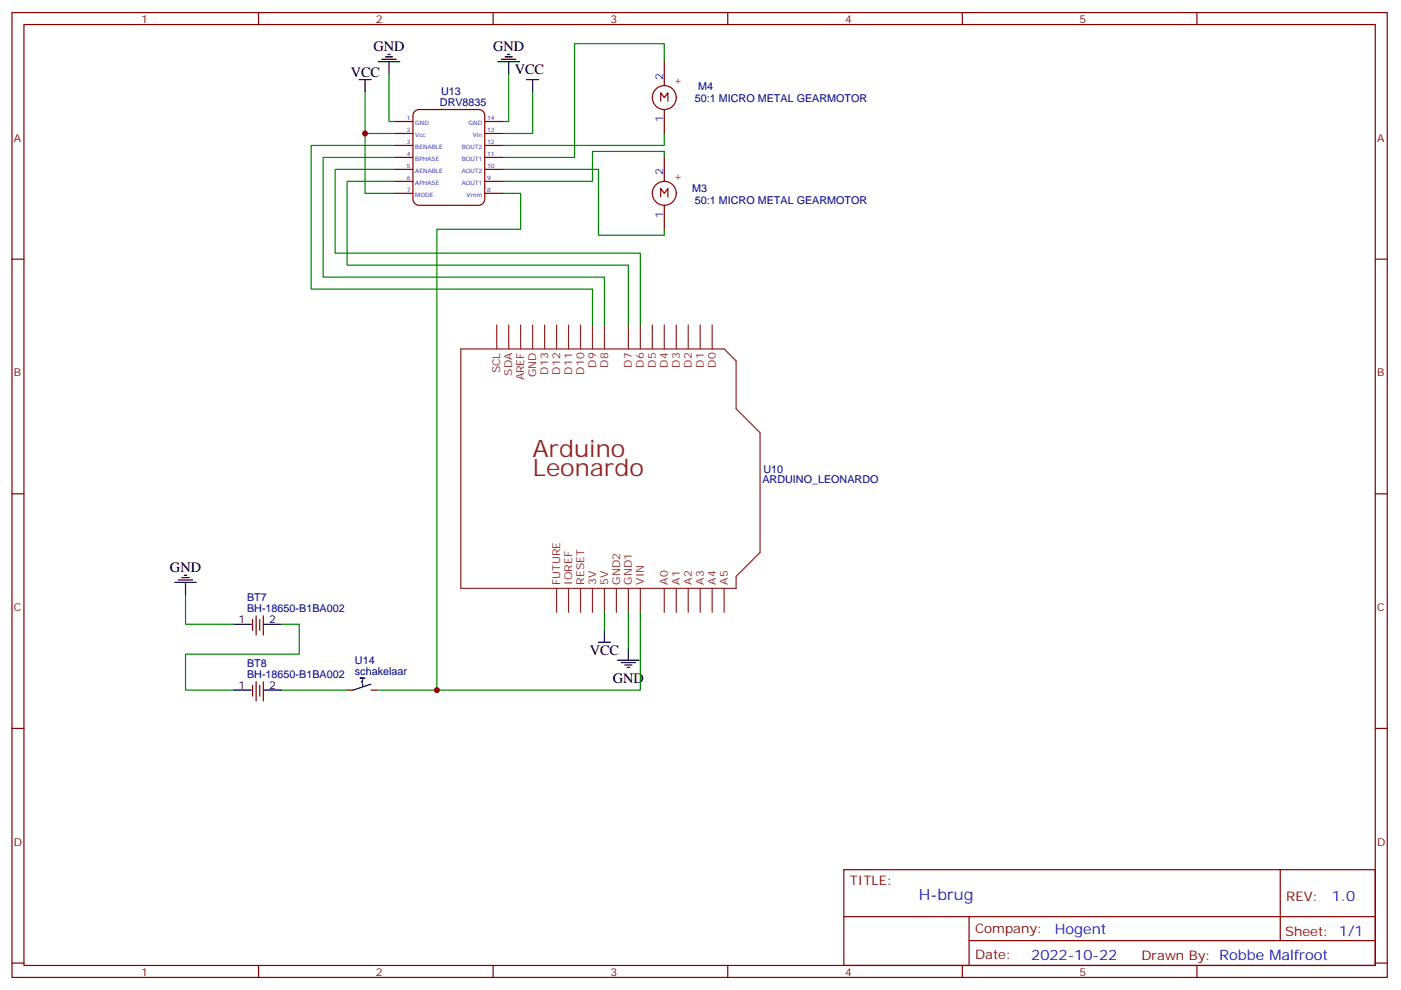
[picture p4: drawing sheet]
<svg xmlns="http://www.w3.org/2000/svg" width="413mm" height="292mm" viewBox="0 0 413 292" stroke-linecap="round" stroke-linejoin="round" font-family="sans-serif">
<g fill="none" stroke="#870000" stroke-width=".35">
<path d="M3.5 3.7h405.4v284.3h-405.4zM7.1 7.2h398.2v277.3h-398.2zM76.2 3.7v3.5M145.3 3.7v3.5M195.8 18.2v7M214.5 3.7v3.5M283.6 3.7v3.5M352.8 3.7v3.5M116.4 35.8h5.3M116.4 39.3h5.3M122.3 32.8l1.2-.5h17.6a1.76 1.76 0 0 1 1.8 1.7v24.7a1.89 1.89 0 0 1-1.8 1.8h-17.6a1.89 1.89 0 0 1-1.8-1.8v-24.7zM142.9 35.8h5.3"/>
<path d="M142.9 39.3h5.3M194.7 29.8v-2.5l1.1 1.5 1-1.5v2.5M195.8 32.3v7M116.4 42.9h5.3M116.4 46.4h5.3M116.4 49.9h5.3M116.4 53.4h5.3M116.4 57h5.3M142.9 42.9h5.3M142.9 46.4h5.3M142.9 49.9h5.3M142.9 53.4h5.3"/>
<path d="M142.9 57h5.3M194.7 58v-2.4l1.1 1.4 1-1.4v2.4M195.8 46.4v7M3.5 76.4h3.6M195.8 60.5v7.1M405.3 76.4h3.6M3.5 145.5h3.6M405.3 145.5h3.6M74.4 182.6v3.1M75.5 181.5v5.6M76.6 182.6v3.1M77.6 181.5v5.6"/>
<path d="M3.5 214.7h3.6M74.4 202v3.1M75.5 200.9v5.7M76.6 202v3.1M77.6 200.9v5.7M102.3 203.4h1.8M109.4 203.4h1.7M405.3 214.7h3.6M248.7 256.3h156.6v28.2h-156.6zM377.3 256.3v20.9M248.7 270.1h156.5M285.6 277.2h119.6"/>
<path d="M285.6 270.1v14.2M3.5 283.8h3.6M76.2 284.5v3.5M145.3 284.5v3.5M214.5 284.5v3.5M283.6 284.5v3.5M352.8 284.5v3.5M405.3 283.8h3.6"/>
<circle cx="195.8" cy="28.8" r="3.5"/>
<circle cx="195.8" cy="57" r="3.5"/>
</g>
<g fill="none" stroke="#8c2424" stroke-width=".35">
<path d="M146.4 95.8v7M149.9 95.8v7M153.5 95.8v7M157 95.8v7M160.5 95.8v7M164 95.8v7M167.6 95.8v7M171.1 95.8v7M174.6 95.8v7M178.2 95.8v7M185.2 95.8v7M188.7 95.8v7"/>
<path d="M192.3 95.8v7M195.8 95.8v7M199.3 95.8v7M202.8 95.8v7M206.4 95.8v7M209.9 95.8v7M135.8 102.8h77.6l3.6 3.6v14.1l7 7v35.3l-7 7.1v3.5h-81.2zM164 173.4v7M167.6 173.4v7M171.1 173.4v7M174.6 173.4v7M178.2 173.4v7"/>
<path d="M181.7 173.4v7M185.2 173.4v7M188.7 173.4v7M195.8 173.4v7M199.3 173.4v7M202.8 173.4v7M206.4 173.4v7M209.9 173.4v7M213.4 173.4v7"/>
</g>
<g fill="none" stroke="#008700" stroke-width=".35">
<path d="M195.8 18.2v-5.3h-26.5v33.5h-21.1M107.6 39.3v17.7h8.8M107.6 27v12.3h8.8M114.7 21.7v14.1h1.7M149.9 21.7v14.1h-1.7M157 27v12.3h-8.8M195.8 39.3v3.6h-47.6M116.4 42.9h-24.7v42.3h82.9v10.6M116.4 46.4h-21.2v35.3h83v14.1M116.4 49.9h-17.6v24.7h89.9v21.2M116.4 53.4h-14.1v24.7h82.9v17.7M148.2 49.9h28.2v19.4h19.4v-1.7"/>
<path d="M148.2 57h5.3v10.6h-24.7v135.8M195.8 46.4v-1.8h-21.2v8.8h-26.4M54.7 175.2v8.8h14.1M82.9 184h5.3v8.8h-33.5v10.6h14.1M178.2 180.4v5.3M185.2 180.4v10.6M188.7 180.4v23h-77.6M82.9 203.4h19.4"/>
</g>
<g fill="none" stroke="#000" stroke-width=".35">
<path d="M111.5 18.2h6.3M112.5 17.5h4.3M113.6 16.8h2.1M114.3 16.1h.7M114.7 18.2v3.5M146.8 18.2h6.3M147.8 17.5h4.2M148.9 16.8h2.1M149.6 16.1h.7M149.9 18.2v3.5M105.8 23.5h3.6M107.6 23.5v3.5"/>
<path d="M155.2 23.5h3.5M157 23.5v3.5M51.5 171.6h6.4M52.6 170.9h4.2M53.6 170.2h2.1M54.3 169.5h.7M54.7 171.6v3.6M68.8 184h5.3M77.6 184h5.3M107.6 199.8h-1.4h.7v.4M176.4 189.3h3.5M178.2 185.7v3.6"/>
<path d="M182 194.6h6.4M183.1 195.3h4.2M184.1 196h2.2M184.9 196.7h.7M185.2 191v3.6M68.8 203.4h5.3M77.6 203.4h5.3M106.9 200.6l-.4 .3 .4 .4M106.9 201.6v.7M109.4 201.6l-5.3 1.8"/>
</g>
<g fill="#c00">
<circle cx="107.6" cy="39.3" r=".88"/>
<circle cx="128.8" cy="203.4" r=".88"/>
</g>
<g font-size="7.1" fill="#8d2323">
<text x="157" y="134.6">Arduino</text>
<text x="157" y="140.2">Leonardo</text>
</g>
<text font-size="4.6" fill="#00f" x="270.8" y="265.3">H-brug</text>
<g font-size="4.2">
<text x="110.1" y="15">GND</text>
<text x="145.3" y="15">GND</text>
<text x="103.4" y="22.8">VCC</text>
<text x="151.7" y="21.7">VCC</text>
<text x="50.1" y="168.4">GND</text>
<text x="173.8" y="193.1">VCC</text>
<text x="180.6" y="201.3">GND</text>
</g>
<g font-size="4.2" fill="#00f">
<text x="392.5" y="265.6">1.0</text>
<text x="310.9" y="275.1">Hogent</text>
<text x="304" y="282.9">2022-10-22</text>
</g>
<g font-size="3.9" fill="#800">
<text x="250.5" y="260.9">TITLE:</text>
<text x="379.1" y="265.6">REV:</text>
<text x="287.4" y="275.1">Company:</text>
<text x="378.7" y="275.7">Sheet: 1/1</text>
<text x="287.4" y="282.8">Date:</text>
<text x="336.4" y="282.8">Drawn By: Robbe Malfroot</text>
</g>
<g font-size="3.2" fill="#800">
<text x="41.6" y="6.7">1</text>
<text x="110.8" y="6.7">2</text>
<text x="179.9" y="6.7">3</text>
<text x="249.1" y="6.7">4</text>
<text x="318.2" y="6.7">5</text>
<text x="198.6" y="24.9">+</text>
<text x="4.1" y="41.8">A</text>
<text x="405.9" y="41.8">A</text>
<text x="198.6" y="53.1">+</text>
<text x="4.1" y="110.9">B</text>
<text x="405.9" y="110.9">B</text>
<text x="4.1" y="180.1">C</text>
<text x="405.9" y="180.1">C</text>
<text x="4.1" y="249.2">D</text>
<text x="405.9" y="249.2">D</text>
<text x="41.6" y="287.5">1</text>
<text x="110.8" y="287.5">2</text>
<text x="179.9" y="287.5">3</text>
<text x="249.1" y="287.5">4</text>
<text x="318.2" y="287.5">5</text>
</g>
<g font-size="3.2" fill="#00f">
<text x="195.4" y="23.5" transform="rotate(-90 195.4 23.5)">2</text>
<text x="195.4" y="36.1" transform="rotate(-90 195.4 36.1)">1</text>
<text x="195.4" y="51.7" transform="rotate(-90 195.4 51.7)">2</text>
<text x="195.4" y="64.3" transform="rotate(-90 195.4 64.3)">1</text>
</g>
<g font-size="3.2" fill="#000080">
<text x="130" y="28.1">U13</text>
<text x="205.7" y="26.5">M4</text>
<text x="129.7" y="31.2">DRV8835</text>
<text x="204.8" y="30">50:1 MICRO METAL GEARMOTOR</text>
<text x="204" y="56.5">M3</text>
<text x="204.8" y="60">50:1 MICRO METAL GEARMOTOR</text>
<text x="224.7" y="142.4">ARDUINO_LEONARDO</text>
<text x="225" y="139.4">U10</text>
<text x="72.8" y="177.2">BT7</text>
<text x="72.8" y="180.4">BH-18650-B1BA002</text>
<text x="72.8" y="196.6">BT8</text>
<text x="104.6" y="195.7">U14</text>
<text x="72.8" y="199.8">BH-18650-B1BA002</text>
<text x="104.6" y="198.8">schakelaar</text>
</g>
<g font-size="3.2" fill="#8d2323">
<text x="147.5" y="110" transform="rotate(-90 147.5 110)">SCL</text>
<text x="151" y="110.7" transform="rotate(-90 151 110.7)">SDA</text>
<text x="154.5" y="112.1" transform="rotate(-90 154.5 112.1)">AREF</text>
<text x="158" y="111.2" transform="rotate(-90 158 111.2)">GND</text>
<text x="161.6" y="110.4" transform="rotate(-90 161.6 110.4)">D13</text>
<text x="165.1" y="110.4" transform="rotate(-90 165.1 110.4)">D12</text>
<text x="168.6" y="110.4" transform="rotate(-90 168.6 110.4)">D11</text>
<text x="172.2" y="110.4" transform="rotate(-90 172.2 110.4)">D10</text>
<text x="175.7" y="108.4" transform="rotate(-90 175.7 108.4)">D9</text>
<text x="179.2" y="108.4" transform="rotate(-90 179.2 108.4)">D8</text>
<text x="186.3" y="108.4" transform="rotate(-90 186.3 108.4)">D7</text>
<text x="189.8" y="108.4" transform="rotate(-90 189.8 108.4)">D6</text>
<text x="193.3" y="108.4" transform="rotate(-90 193.3 108.4)">D5</text>
<text x="196.8" y="108.4" transform="rotate(-90 196.8 108.4)">D4</text>
<text x="200.4" y="108.4" transform="rotate(-90 200.4 108.4)">D3</text>
<text x="203.9" y="108.4" transform="rotate(-90 203.9 108.4)">D2</text>
<text x="207.4" y="108.4" transform="rotate(-90 207.4 108.4)">D1</text>
<text x="211" y="108.4" transform="rotate(-90 211 108.4)">D0</text>
<text x="165.1" y="172.3" transform="rotate(-90 165.1 172.3)">FUTURE</text>
<text x="168.6" y="172.3" transform="rotate(-90 168.6 172.3)">IOREF</text>
<text x="172.2" y="172.3" transform="rotate(-90 172.2 172.3)">RESET</text>
<text x="175.7" y="172.3" transform="rotate(-90 175.7 172.3)">3V</text>
<text x="179.2" y="172.3" transform="rotate(-90 179.2 172.3)">5V</text>
<text x="182.7" y="172.3" transform="rotate(-90 182.7 172.3)">GND2</text>
<text x="186.3" y="172.3" transform="rotate(-90 186.3 172.3)">GND1</text>
<text x="189.8" y="172.3" transform="rotate(-90 189.8 172.3)">VIN</text>
<text x="196.8" y="172.3" transform="rotate(-90 196.8 172.3)">A0</text>
<text x="200.4" y="172.3" transform="rotate(-90 200.4 172.3)">A1</text>
<text x="203.9" y="172.3" transform="rotate(-90 203.9 172.3)">A2</text>
<text x="207.4" y="172.3" transform="rotate(-90 207.4 172.3)">A3</text>
<text x="211" y="172.3" transform="rotate(-90 211 172.3)">A4</text>
<text x="214.5" y="172.3" transform="rotate(-90 214.5 172.3)">A5</text>
</g>
<g font-size="3.2">
<text x="70.3" y="183.6">1</text>
<text x="79.4" y="183.6">2</text>
<text x="70.3" y="203">1</text>
<text x="79.4" y="203">2</text>
</g>
<g font-size="1.8" fill="#00f">
<text x="119.9" y="35.5">1</text>
<text x="143.6" y="35.5">14</text>
<text x="119.9" y="39">2</text>
<text x="122.4" y="36.9">GND</text>
<text x="122.4" y="40.4">Vcc</text>
<text x="138.1" y="36.9">GND</text>
<text x="139.4" y="40.4">Vin</text>
<text x="143.6" y="39">13</text>
<text x="119.9" y="42.5">3</text>
<text x="119.9" y="46">4</text>
<text x="122.4" y="43.9">BENABLE</text>
<text x="122.4" y="47.4">BPHASE</text>
<text x="136.1" y="47.4">BOUT1</text>
<text x="136.1" y="43.9">BOUT2</text>
<text x="143.6" y="46">11</text>
<text x="143.6" y="42.5">12</text>
<text x="119.9" y="49.6">5</text>
<text x="119.9" y="53.1">6</text>
<text x="122.4" y="51">AENABLE</text>
<text x="136.1" y="51">AOUT2</text>
<text x="143.6" y="53.1">9</text>
<text x="143.6" y="49.6">10</text>
<text x="119.9" y="56.6">7</text>
<text x="122.4" y="54.5">APHASE</text>
<text x="122.4" y="58">MODE</text>
<text x="136.1" y="54.5">AOUT1</text>
<text x="137.5" y="58">Vmm</text>
<text x="143.6" y="56.6">8</text>
</g>
</svg>
